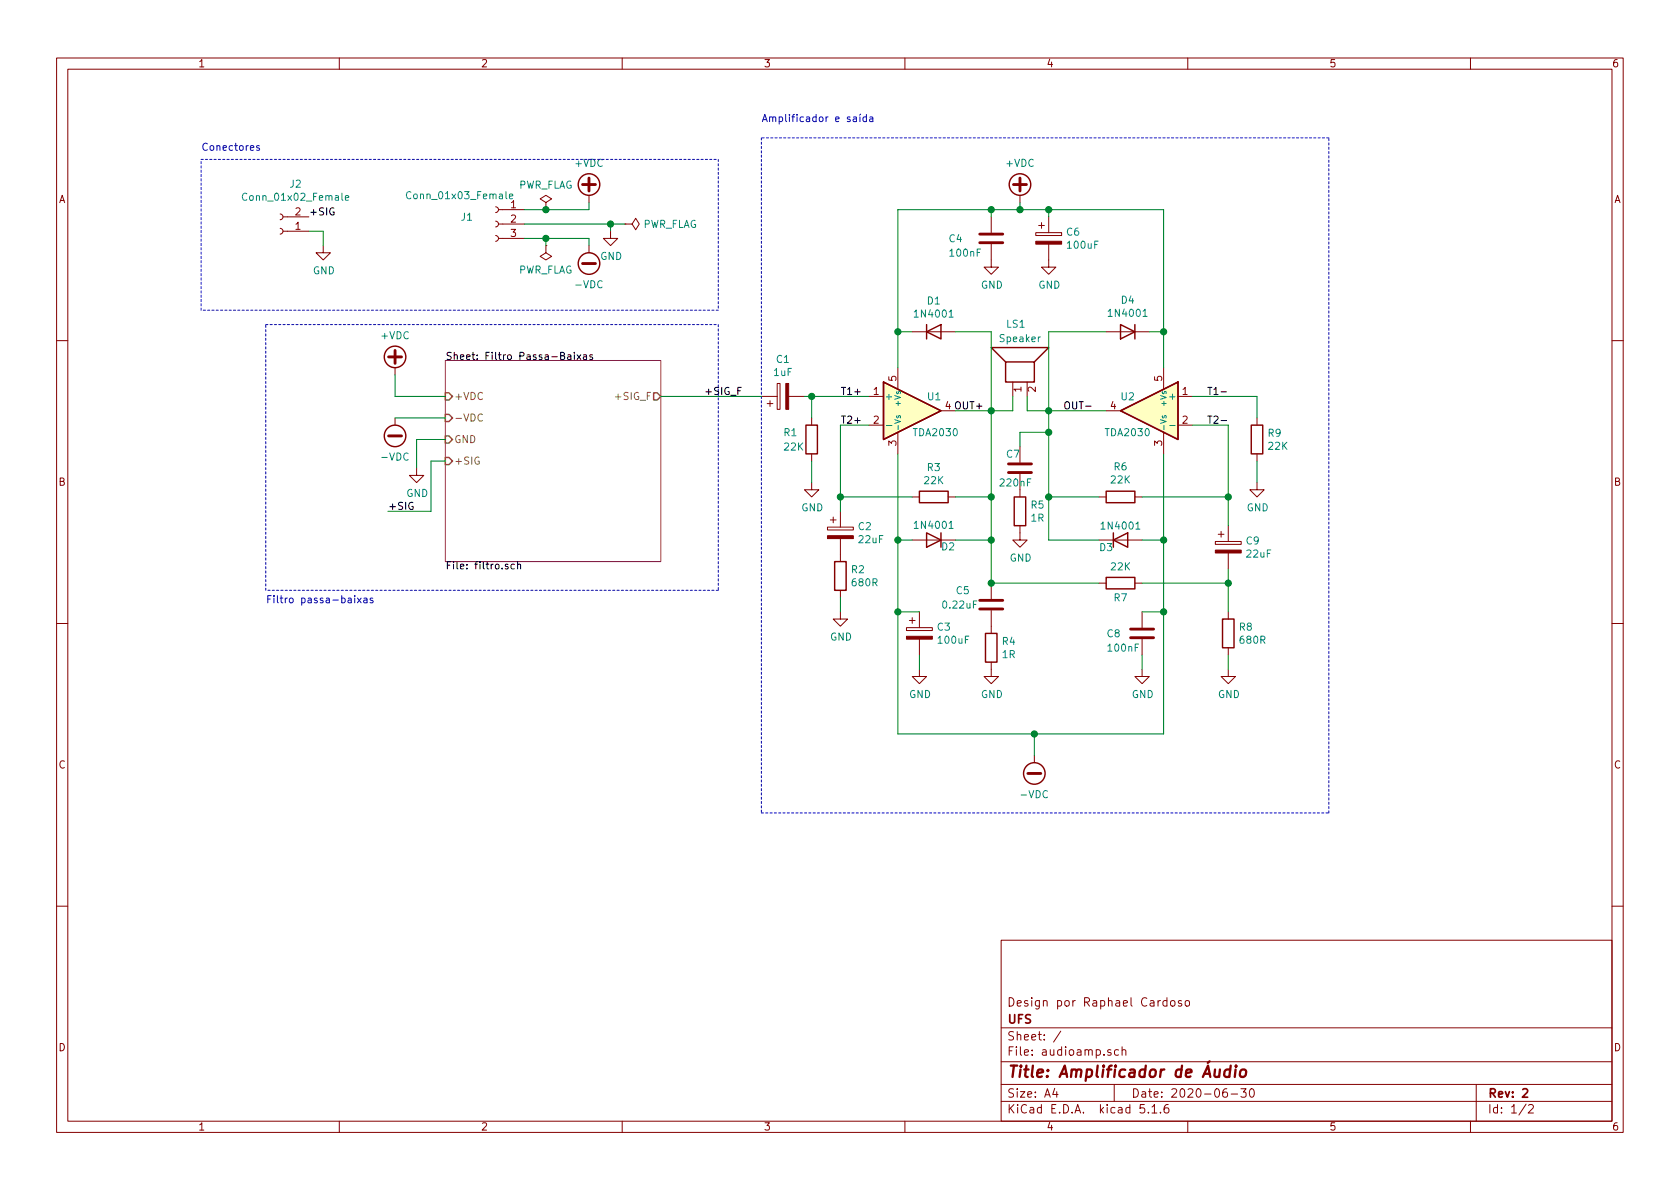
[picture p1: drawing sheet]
EESchema Schematic File Version 4
EELAYER 30 0
EELAYER END
$Descr A4 11693 8268
encoding utf-8
Sheet 1 2
Title "Amplificador de Áudio"
Date "2020-06-30"
Rev "2"
Comp "UFS"
Comment1 "Design por Raphael Cardoso"
Comment2 ""
Comment3 ""
Comment4 ""
$EndDescr
$Comp
L Amplifier_Audio:TDA2030 U1
U 1 1
P 6350 2850
F 0 "U1" H 6450 2950 50  0000 L CNN
F 1 "TDA2030" H 6350 2700 50  0000 L CNN
F 2 "Package_TO_SOT_THT:TO-220-5_P3.4x3.7mm_StaggerOdd_Lead3.8mm_Vertical" H 6350 2850 50  0001 C CIN
F 3 "http://www.st.com/resource/en/datasheet/cd00000128.pdf" H 6350 2850 50  0001 C CNN
	1    6350 2850
	1    0    0    -1  
$EndComp
$Comp
L Amplifier_Audio:TDA2030 U2
U 1 1
P 8000 2850
F 0 "U2" H 8150 2950 50  0000 C CNN
F 1 "TDA2030" H 8150 2700 50  0000 C CNN
F 2 "Package_TO_SOT_THT:TO-220-5_P3.4x3.7mm_StaggerOdd_Lead3.8mm_Vertical" H 8000 2850 50  0001 C CIN
F 3 "http://www.st.com/resource/en/datasheet/cd00000128.pdf" H 8000 2850 50  0001 C CNN
	1    8000 2850
	-1   0    0    -1  
$EndComp
$Comp
L Device:CP C3
U 1 1
P 6400 4400
F 0 "C3" H 6518 4446 50  0000 L CNN
F 1 "100uF" H 6518 4355 50  0000 L CNN
F 2 "" H 6438 4250 50  0001 C CNN
F 3 "~" H 6400 4400 50  0001 C CNN
	1    6400 4400
	1    0    0    -1  
$EndComp
$Comp
L Device:CP C1
U 1 1
P 5450 2750
F 0 "C1" V 5705 2750 50  0000 C CNN
F 1 "1uF" V 5614 2750 50  0000 C CNN
F 2 "" H 5488 2600 50  0001 C CNN
F 3 "~" H 5450 2750 50  0001 C CNN
	1    5450 2750
	0    -1   -1   0   
$EndComp
$Comp
L Device:CP C2
U 1 1
P 5850 3700
F 0 "C2" H 5968 3746 50  0000 L CNN
F 1 "22uF" H 5968 3655 50  0000 L CNN
F 2 "" H 5888 3550 50  0001 C CNN
F 3 "~" H 5850 3700 50  0001 C CNN
	1    5850 3700
	1    0    0    -1  
$EndComp
$Comp
L Device:CP C9
U 1 1
P 8550 3800
F 0 "C9" H 8668 3846 50  0000 L CNN
F 1 "22uF" H 8668 3755 50  0000 L CNN
F 2 "" H 8588 3650 50  0001 C CNN
F 3 "~" H 8550 3800 50  0001 C CNN
	1    8550 3800
	1    0    0    -1  
$EndComp
$Comp
L Device:CP C6
U 1 1
P 7300 1650
F 0 "C6" H 7418 1696 50  0000 L CNN
F 1 "100uF" H 7418 1605 50  0000 L CNN
F 2 "" H 7338 1500 50  0001 C CNN
F 3 "~" H 7300 1650 50  0001 C CNN
	1    7300 1650
	1    0    0    -1  
$EndComp
$Comp
L Device:C C5
U 1 1
P 6900 4200
F 0 "C5" H 6650 4300 50  0000 L CNN
F 1 "0.22uF" H 6550 4200 50  0000 L CNN
F 2 "" H 6938 4050 50  0001 C CNN
F 3 "~" H 6900 4200 50  0001 C CNN
	1    6900 4200
	1    0    0    -1  
$EndComp
$Comp
L Device:C C4
U 1 1
P 6900 1650
F 0 "C4" H 6600 1650 50  0000 L CNN
F 1 "100nF" H 6600 1550 50  0000 L CNN
F 2 "" H 6938 1500 50  0001 C CNN
F 3 "~" H 6900 1650 50  0001 C CNN
	1    6900 1650
	1    0    0    -1  
$EndComp
$Comp
L Device:C C7
U 1 1
P 7100 3250
F 0 "C7" H 7000 3350 50  0000 L CNN
F 1 "220nF" H 6950 3150 50  0000 L CNN
F 2 "" H 7138 3100 50  0001 C CNN
F 3 "~" H 7100 3250 50  0001 C CNN
	1    7100 3250
	1    0    0    -1  
$EndComp
$Comp
L Device:C C8
U 1 1
P 7950 4400
F 0 "C8" H 7700 4400 50  0000 L CNN
F 1 "100nF" H 7700 4300 50  0000 L CNN
F 2 "" H 7988 4250 50  0001 C CNN
F 3 "~" H 7950 4400 50  0001 C CNN
	1    7950 4400
	1    0    0    -1  
$EndComp
$Comp
L Device:R R1
U 1 1
P 5650 3050
F 0 "R1" H 5450 3100 50  0000 L CNN
F 1 "22K" H 5450 3000 50  0000 L CNN
F 2 "" V 5580 3050 50  0001 C CNN
F 3 "~" H 5650 3050 50  0001 C CNN
	1    5650 3050
	1    0    0    -1  
$EndComp
$Comp
L Device:R R3
U 1 1
P 6500 3450
F 0 "R3" V 6293 3450 50  0000 C CNN
F 1 "22K" V 6384 3450 50  0000 C CNN
F 2 "" V 6430 3450 50  0001 C CNN
F 3 "~" H 6500 3450 50  0001 C CNN
	1    6500 3450
	0    1    1    0   
$EndComp
$Comp
L Device:R R2
U 1 1
P 5850 4000
F 0 "R2" H 5920 4046 50  0000 L CNN
F 1 "680R" H 5920 3955 50  0000 L CNN
F 2 "" V 5780 4000 50  0001 C CNN
F 3 "~" H 5850 4000 50  0001 C CNN
	1    5850 4000
	1    0    0    -1  
$EndComp
$Comp
L Device:R R9
U 1 1
P 8750 3050
F 0 "R9" H 8820 3096 50  0000 L CNN
F 1 "22K" H 8820 3005 50  0000 L CNN
F 2 "" V 8680 3050 50  0001 C CNN
F 3 "~" H 8750 3050 50  0001 C CNN
	1    8750 3050
	1    0    0    -1  
$EndComp
$Comp
L Device:R R8
U 1 1
P 8550 4400
F 0 "R8" H 8620 4446 50  0000 L CNN
F 1 "680R" H 8620 4355 50  0000 L CNN
F 2 "" V 8480 4400 50  0001 C CNN
F 3 "~" H 8550 4400 50  0001 C CNN
	1    8550 4400
	1    0    0    -1  
$EndComp
$Comp
L Device:R R7
U 1 1
P 7800 4050
F 0 "R7" V 7900 4050 50  0000 C CNN
F 1 "22K" V 7684 4050 50  0000 C CNN
F 2 "" V 7730 4050 50  0001 C CNN
F 3 "~" H 7800 4050 50  0001 C CNN
	1    7800 4050
	0    1    1    0   
$EndComp
$Comp
L Device:R R6
U 1 1
P 7800 3450
F 0 "R6" V 8007 3450 50  0000 C CNN
F 1 "22K" V 7916 3450 50  0000 C CNN
F 2 "" V 7730 3450 50  0001 C CNN
F 3 "~" H 7800 3450 50  0001 C CNN
	1    7800 3450
	0    -1   -1   0   
$EndComp
$Comp
L Device:R R4
U 1 1
P 6900 4500
F 0 "R4" H 6970 4546 50  0000 L CNN
F 1 "1R" H 6970 4455 50  0000 L CNN
F 2 "" V 6830 4500 50  0001 C CNN
F 3 "~" H 6900 4500 50  0001 C CNN
	1    6900 4500
	1    0    0    -1  
$EndComp
$Comp
L Diode:1N4001 D1
U 1 1
P 6500 2300
F 0 "D1" H 6500 2517 50  0000 C CNN
F 1 "1N4001" H 6500 2426 50  0000 C CNN
F 2 "Diode_THT:D_DO-41_SOD81_P10.16mm_Horizontal" H 6500 2125 50  0001 C CNN
F 3 "http://www.vishay.com/docs/88503/1n4001.pdf" H 6500 2300 50  0001 C CNN
	1    6500 2300
	1    0    0    -1  
$EndComp
$Comp
L Diode:1N4001 D4
U 1 1
P 7850 2300
F 0 "D4" H 7850 2083 50  0000 C CNN
F 1 "1N4001" H 7850 2174 50  0000 C CNN
F 2 "Diode_THT:D_DO-41_SOD81_P10.16mm_Horizontal" H 7850 2125 50  0001 C CNN
F 3 "http://www.vishay.com/docs/88503/1n4001.pdf" H 7850 2300 50  0001 C CNN
	1    7850 2300
	-1   0    0    1   
$EndComp
$Comp
L Diode:1N4001 D2
U 1 1
P 6500 3750
F 0 "D2" H 6400 3800 50  0000 C CNN
F 1 "1N4001" H 6500 3650 50  0000 C CNN
F 2 "Diode_THT:D_DO-41_SOD81_P10.16mm_Horizontal" H 6500 3575 50  0001 C CNN
F 3 "http://www.vishay.com/docs/88503/1n4001.pdf" H 6500 3750 50  0001 C CNN
	1    6500 3750
	-1   0    0    1   
$EndComp
$Comp
L power:GND #PWR0101
U 1 1
P 4250 1600
F 0 "#PWR0101" H 4250 1350 50  0001 C CNN
F 1 "GND" H 4255 1427 50  0000 C CNN
F 2 "" H 4250 1600 50  0001 C CNN
F 3 "" H 4250 1600 50  0001 C CNN
	1    4250 1600
	1    0    0    -1  
$EndComp
$Comp
L power:+VDC #PWR0102
U 1 1
P 4100 1400
F 0 "#PWR0102" H 4100 1300 50  0001 C CNN
F 1 "+VDC" H 4100 1675 50  0000 C CNN
F 2 "" H 4100 1400 50  0001 C CNN
F 3 "" H 4100 1400 50  0001 C CNN
	1    4100 1400
	1    0    0    -1  
$EndComp
$Comp
L power:-VDC #PWR0103
U 1 1
P 4100 1700
F 0 "#PWR0103" H 4100 1600 50  0001 C CNN
F 1 "-VDC" H 4100 1975 50  0000 C CNN
F 2 "" H 4100 1700 50  0001 C CNN
F 3 "" H 4100 1700 50  0001 C CNN
	1    4100 1700
	-1   0    0    1   
$EndComp
$Comp
L Connector:Conn_01x03_Female J1
U 1 1
P 3450 1550
F 0 "J1" H 3650 1600 50  0000 C CNN
F 1 "Conn_01x03_Female" H 3700 1750 50  0000 C CNN
F 2 "" H 3450 1550 50  0001 C CNN
F 3 "~" H 3450 1550 50  0001 C CNN
	1    3450 1550
	-1   0    0    -1  
$EndComp
Wire Wire Line
	4100 1400 4100 1450
Wire Wire Line
	4100 1450 3800 1450
Wire Wire Line
	3650 1650 3800 1650
Wire Wire Line
	4100 1650 4100 1700
Wire Wire Line
	4250 1600 4250 1550
Wire Wire Line
	4250 1550 3650 1550
Wire Wire Line
	5600 2750 5650 2750
Wire Wire Line
	5650 2750 5650 2900
Wire Wire Line
	6050 2750 5650 2750
Connection ~ 5650 2750
$Comp
L power:GND #PWR0104
U 1 1
P 5650 3350
F 0 "#PWR0104" H 5650 3100 50  0001 C CNN
F 1 "GND" H 5655 3177 50  0000 C CNN
F 2 "" H 5650 3350 50  0001 C CNN
F 3 "" H 5650 3350 50  0001 C CNN
	1    5650 3350
	1    0    0    -1  
$EndComp
Wire Wire Line
	5650 3350 5650 3200
Wire Wire Line
	5850 2950 6050 2950
$Comp
L power:GND #PWR0105
U 1 1
P 5850 4250
F 0 "#PWR0105" H 5850 4000 50  0001 C CNN
F 1 "GND" H 5855 4077 50  0000 C CNN
F 2 "" H 5850 4250 50  0001 C CNN
F 3 "" H 5850 4250 50  0001 C CNN
	1    5850 4250
	1    0    0    -1  
$EndComp
Wire Wire Line
	5850 4250 5850 4150
Wire Wire Line
	6250 3150 6250 3750
Wire Wire Line
	6250 3750 6350 3750
Wire Wire Line
	6350 3450 5850 3450
Wire Wire Line
	5850 2950 5850 3450
Connection ~ 5850 3450
Wire Wire Line
	5850 3450 5850 3550
Wire Wire Line
	6650 3750 6900 3750
Wire Wire Line
	6900 3750 6900 4050
Wire Wire Line
	6650 3450 6900 3450
Wire Wire Line
	6900 3450 6900 3750
Connection ~ 6900 3750
Wire Wire Line
	6650 2850 6900 2850
Wire Wire Line
	7050 2850 7050 2750
Wire Wire Line
	6900 3450 6900 2850
Connection ~ 6900 3450
Connection ~ 6900 2850
Wire Wire Line
	6900 2850 7050 2850
Wire Wire Line
	7150 2750 7150 2850
Wire Wire Line
	7150 2850 7300 2850
Wire Wire Line
	6650 2300 6900 2300
Wire Wire Line
	6900 2300 6900 2850
Wire Wire Line
	6250 2550 6250 2300
Wire Wire Line
	6250 2300 6350 2300
Wire Wire Line
	7300 3450 7300 3000
Connection ~ 7300 2850
Wire Wire Line
	7300 2850 7700 2850
Wire Wire Line
	7700 2300 7300 2300
Wire Wire Line
	7300 2300 7300 2850
Wire Wire Line
	8100 2550 8100 2300
Wire Wire Line
	8100 2300 8000 2300
Wire Wire Line
	8300 2750 8750 2750
Wire Wire Line
	8750 2750 8750 2900
Wire Wire Line
	8300 2950 8550 2950
Wire Wire Line
	8550 2950 8550 3450
Wire Wire Line
	7950 3450 8550 3450
Connection ~ 8550 3450
Wire Wire Line
	8550 3450 8550 3650
Wire Wire Line
	8100 3150 8100 3750
Wire Wire Line
	8100 3750 7950 3750
$Comp
L power:GND #PWR0106
U 1 1
P 8750 3350
F 0 "#PWR0106" H 8750 3100 50  0001 C CNN
F 1 "GND" H 8755 3177 50  0000 C CNN
F 2 "" H 8750 3350 50  0001 C CNN
F 3 "" H 8750 3350 50  0001 C CNN
	1    8750 3350
	1    0    0    -1  
$EndComp
Wire Wire Line
	8750 3200 8750 3350
Wire Wire Line
	8550 3950 8550 4050
Wire Wire Line
	7950 4250 8100 4250
Connection ~ 8100 3750
$Comp
L power:GND #PWR0107
U 1 1
P 7950 4650
F 0 "#PWR0107" H 7950 4400 50  0001 C CNN
F 1 "GND" H 7955 4477 50  0000 C CNN
F 2 "" H 7950 4650 50  0001 C CNN
F 3 "" H 7950 4650 50  0001 C CNN
	1    7950 4650
	1    0    0    -1  
$EndComp
Wire Wire Line
	7950 4650 7950 4550
$Comp
L power:GND #PWR0108
U 1 1
P 8550 4650
F 0 "#PWR0108" H 8550 4400 50  0001 C CNN
F 1 "GND" H 8555 4477 50  0000 C CNN
F 2 "" H 8550 4650 50  0001 C CNN
F 3 "" H 8550 4650 50  0001 C CNN
	1    8550 4650
	1    0    0    -1  
$EndComp
Wire Wire Line
	8550 4650 8550 4550
$Comp
L power:GND #PWR0109
U 1 1
P 6900 4650
F 0 "#PWR0109" H 6900 4400 50  0001 C CNN
F 1 "GND" H 6905 4477 50  0000 C CNN
F 2 "" H 6900 4650 50  0001 C CNN
F 3 "" H 6900 4650 50  0001 C CNN
	1    6900 4650
	1    0    0    -1  
$EndComp
Wire Wire Line
	6250 3750 6250 4250
Wire Wire Line
	6250 4250 6400 4250
Connection ~ 6250 3750
$Comp
L power:GND #PWR0110
U 1 1
P 6400 4650
F 0 "#PWR0110" H 6400 4400 50  0001 C CNN
F 1 "GND" H 6405 4477 50  0000 C CNN
F 2 "" H 6400 4650 50  0001 C CNN
F 3 "" H 6400 4650 50  0001 C CNN
	1    6400 4650
	1    0    0    -1  
$EndComp
Wire Wire Line
	6400 4650 6400 4550
$Comp
L power:-VDC #PWR0111
U 1 1
P 7200 5250
F 0 "#PWR0111" H 7200 5150 50  0001 C CNN
F 1 "-VDC" H 7200 5525 50  0000 C CNN
F 2 "" H 7200 5250 50  0001 C CNN
F 3 "" H 7200 5250 50  0001 C CNN
	1    7200 5250
	-1   0    0    1   
$EndComp
$Comp
L Device:R R5
U 1 1
P 7100 3550
F 0 "R5" H 7170 3596 50  0000 L CNN
F 1 "1R" H 7170 3505 50  0000 L CNN
F 2 "" V 7030 3550 50  0001 C CNN
F 3 "~" H 7100 3550 50  0001 C CNN
	1    7100 3550
	1    0    0    -1  
$EndComp
Wire Wire Line
	7650 3450 7300 3450
$Comp
L power:GND #PWR0112
U 1 1
P 7100 3700
F 0 "#PWR0112" H 7100 3450 50  0001 C CNN
F 1 "GND" H 7105 3527 50  0000 C CNN
F 2 "" H 7100 3700 50  0001 C CNN
F 3 "" H 7100 3700 50  0001 C CNN
	1    7100 3700
	1    0    0    -1  
$EndComp
Wire Wire Line
	7650 4050 6900 4050
Connection ~ 6900 4050
Wire Wire Line
	7950 4050 8550 4050
Connection ~ 8550 4050
Wire Wire Line
	8550 4050 8550 4250
Wire Wire Line
	7650 3750 7300 3750
Wire Wire Line
	7300 3750 7300 3450
Connection ~ 7300 3450
Wire Wire Line
	6250 4250 6250 5100
Wire Wire Line
	6250 5100 7200 5100
Wire Wire Line
	7200 5100 7200 5250
Connection ~ 6250 4250
Wire Wire Line
	8100 5100 7200 5100
Wire Wire Line
	8100 3750 8100 4250
Connection ~ 8100 4250
Wire Wire Line
	8100 4250 8100 5100
Connection ~ 7200 5100
$Comp
L power:+VDC #PWR0113
U 1 1
P 7100 1400
F 0 "#PWR0113" H 7100 1300 50  0001 C CNN
F 1 "+VDC" H 7100 1675 50  0000 C CNN
F 2 "" H 7100 1400 50  0001 C CNN
F 3 "" H 7100 1400 50  0001 C CNN
	1    7100 1400
	1    0    0    -1  
$EndComp
Wire Wire Line
	6250 2300 6250 1450
Wire Wire Line
	7100 1450 7100 1400
Connection ~ 6250 2300
Wire Wire Line
	6250 1450 6900 1450
Wire Wire Line
	8100 2300 8100 1450
Wire Wire Line
	8100 1450 7300 1450
Connection ~ 8100 2300
Connection ~ 7100 1450
Wire Wire Line
	7300 1500 7300 1450
Connection ~ 7300 1450
Wire Wire Line
	7300 1450 7100 1450
Wire Wire Line
	6900 1500 6900 1450
Connection ~ 6900 1450
Wire Wire Line
	6900 1450 7100 1450
$Comp
L power:GND #PWR0114
U 1 1
P 6900 1800
F 0 "#PWR0114" H 6900 1550 50  0001 C CNN
F 1 "GND" H 6905 1627 50  0000 C CNN
F 2 "" H 6900 1800 50  0001 C CNN
F 3 "" H 6900 1800 50  0001 C CNN
	1    6900 1800
	1    0    0    -1  
$EndComp
$Comp
L power:GND #PWR0115
U 1 1
P 7300 1800
F 0 "#PWR0115" H 7300 1550 50  0001 C CNN
F 1 "GND" H 7305 1627 50  0000 C CNN
F 2 "" H 7300 1800 50  0001 C CNN
F 3 "" H 7300 1800 50  0001 C CNN
	1    7300 1800
	1    0    0    -1  
$EndComp
Text Label 2150 1500 0    50   ~ 0
+SIG
$Comp
L Connector:Conn_01x02_Female J2
U 1 1
P 1950 1600
F 0 "J2" H 1842 1275 50  0000 C CNN
F 1 "Conn_01x02_Female" H 1842 1366 50  0000 C CNN
F 2 "" H 1950 1600 50  0001 C CNN
F 3 "~" H 1950 1600 50  0001 C CNN
	1    1950 1600
	-1   0    0    1   
$EndComp
$Comp
L power:GND #PWR0116
U 1 1
P 2250 1700
F 0 "#PWR0116" H 2250 1450 50  0001 C CNN
F 1 "GND" H 2255 1527 50  0000 C CNN
F 2 "" H 2250 1700 50  0001 C CNN
F 3 "" H 2250 1700 50  0001 C CNN
	1    2250 1700
	1    0    0    -1  
$EndComp
Wire Wire Line
	2150 1600 2250 1600
Wire Wire Line
	2250 1600 2250 1700
$Comp
L power:PWR_FLAG #FLG0101
U 1 1
P 3800 1450
F 0 "#FLG0101" H 3800 1525 50  0001 C CNN
F 1 "PWR_FLAG" H 3800 1623 50  0000 C CNN
F 2 "" H 3800 1450 50  0001 C CNN
F 3 "~" H 3800 1450 50  0001 C CNN
	1    3800 1450
	1    0    0    -1  
$EndComp
Connection ~ 3800 1450
Wire Wire Line
	3800 1450 3650 1450
$Comp
L power:PWR_FLAG #FLG0102
U 1 1
P 4350 1550
F 0 "#FLG0102" H 4350 1625 50  0001 C CNN
F 1 "PWR_FLAG" V 4350 1678 50  0000 L CNN
F 2 "" H 4350 1550 50  0001 C CNN
F 3 "~" H 4350 1550 50  0001 C CNN
	1    4350 1550
	0    1    1    0   
$EndComp
Wire Wire Line
	4350 1550 4250 1550
Connection ~ 4250 1550
$Comp
L power:PWR_FLAG #FLG0103
U 1 1
P 3800 1700
F 0 "#FLG0103" H 3800 1775 50  0001 C CNN
F 1 "PWR_FLAG" H 3800 1873 50  0000 C CNN
F 2 "" H 3800 1700 50  0001 C CNN
F 3 "~" H 3800 1700 50  0001 C CNN
	1    3800 1700
	-1   0    0    1   
$EndComp
Wire Wire Line
	3800 1700 3800 1650
Connection ~ 3800 1650
Wire Wire Line
	3800 1650 4100 1650
$Comp
L Device:Speaker LS1
U 1 1
P 7050 2550
F 0 "LS1" V 7350 2600 50  0000 R CNN
F 1 "Speaker" V 7250 2650 50  0000 R CNN
F 2 "" H 7050 2350 50  0001 C CNN
F 3 "~" H 7040 2500 50  0001 C CNN
	1    7050 2550
	0    -1   -1   0   
$EndComp
$Comp
L Diode:1N4001 D3
U 1 1
P 7800 3750
F 0 "D3" H 7700 3700 50  0000 C CNN
F 1 "1N4001" H 7800 3850 50  0000 C CNN
F 2 "Diode_THT:D_DO-41_SOD81_P10.16mm_Horizontal" H 7800 3575 50  0001 C CNN
F 3 "http://www.vishay.com/docs/88503/1n4001.pdf" H 7800 3750 50  0001 C CNN
	1    7800 3750
	1    0    0    -1  
$EndComp
Wire Wire Line
	7100 3100 7100 3000
Wire Wire Line
	7100 3000 7300 3000
Connection ~ 7300 3000
Wire Wire Line
	7300 3000 7300 2850
Text Label 6850 2850 2    50   ~ 0
OUT+
Text Label 7400 2850 0    50   ~ 0
OUT-
Text Label 5850 2750 0    50   ~ 0
T1+
Text Label 5850 2950 0    50   ~ 0
T2+
Text Label 8400 2750 0    50   ~ 0
T1-
Text Label 8400 2950 0    50   ~ 0
T2-
$Sheet
S 3100 2500 1500 1400
U 5F0CED9A
F0 "Filtro Passa-Baixas" 50
F1 "filtro.sch" 50
F2 "+VDC" I L 3100 2750 50 
F3 "-VDC" I L 3100 2900 50 
F4 "GND" I L 3100 3050 50 
F5 "+SIG" I L 3100 3200 50 
F6 "+SIG_F" O R 4600 2750 50 
$EndSheet
$Comp
L power:+VDC #PWR?
U 1 1
P 2750 2600
F 0 "#PWR?" H 2750 2500 50  0001 C CNN
F 1 "+VDC" H 2750 2875 50  0000 C CNN
F 2 "" H 2750 2600 50  0001 C CNN
F 3 "" H 2750 2600 50  0001 C CNN
	1    2750 2600
	1    0    0    -1  
$EndComp
Wire Wire Line
	2750 2600 2750 2750
Wire Wire Line
	2750 2750 3100 2750
$Comp
L power:-VDC #PWR?
U 1 1
P 2750 2900
F 0 "#PWR?" H 2750 2800 50  0001 C CNN
F 1 "-VDC" H 2750 3175 50  0000 C CNN
F 2 "" H 2750 2900 50  0001 C CNN
F 3 "" H 2750 2900 50  0001 C CNN
	1    2750 2900
	-1   0    0    1   
$EndComp
Wire Wire Line
	2750 2900 3100 2900
$Comp
L power:GND #PWR?
U 1 1
P 2900 3250
F 0 "#PWR?" H 2900 3000 50  0001 C CNN
F 1 "GND" H 2905 3077 50  0000 C CNN
F 2 "" H 2900 3250 50  0001 C CNN
F 3 "" H 2900 3250 50  0001 C CNN
	1    2900 3250
	1    0    0    -1  
$EndComp
Wire Wire Line
	2900 3250 2900 3050
Wire Wire Line
	2900 3050 3100 3050
Wire Wire Line
	3100 3200 3000 3200
Wire Wire Line
	3000 3200 3000 3550
Wire Wire Line
	3000 3550 2700 3550
Text Label 2700 3550 0    50   ~ 0
+SIG
Wire Wire Line
	4600 2750 5300 2750
Text Label 4900 2750 0    50   ~ 0
+SIG_F
Wire Notes Line
	1850 2250 5000 2250
Wire Notes Line
	5000 2250 5000 4100
Wire Notes Line
	5000 4100 1850 4100
Wire Notes Line
	1850 4100 1850 2250
Wire Notes Line
	1400 2150 1400 1100
Wire Notes Line
	1400 1100 5000 1100
Wire Notes Line
	5000 1100 5000 2150
Wire Notes Line
	5000 2150 1400 2150
Wire Notes Line
	5300 5650 9250 5650
Wire Notes Line
	9250 5650 9250 950 
Wire Notes Line
	9250 950  5300 950 
Wire Notes Line
	5300 950  5300 5650
Text Notes 1400 1050 0    50   ~ 0
Conectores
Text Notes 1850 4200 0    50   ~ 0
Filtro passa-baixas
Text Notes 5300 850  0    50   ~ 0
Amplificador e saída
$EndSCHEMATC
